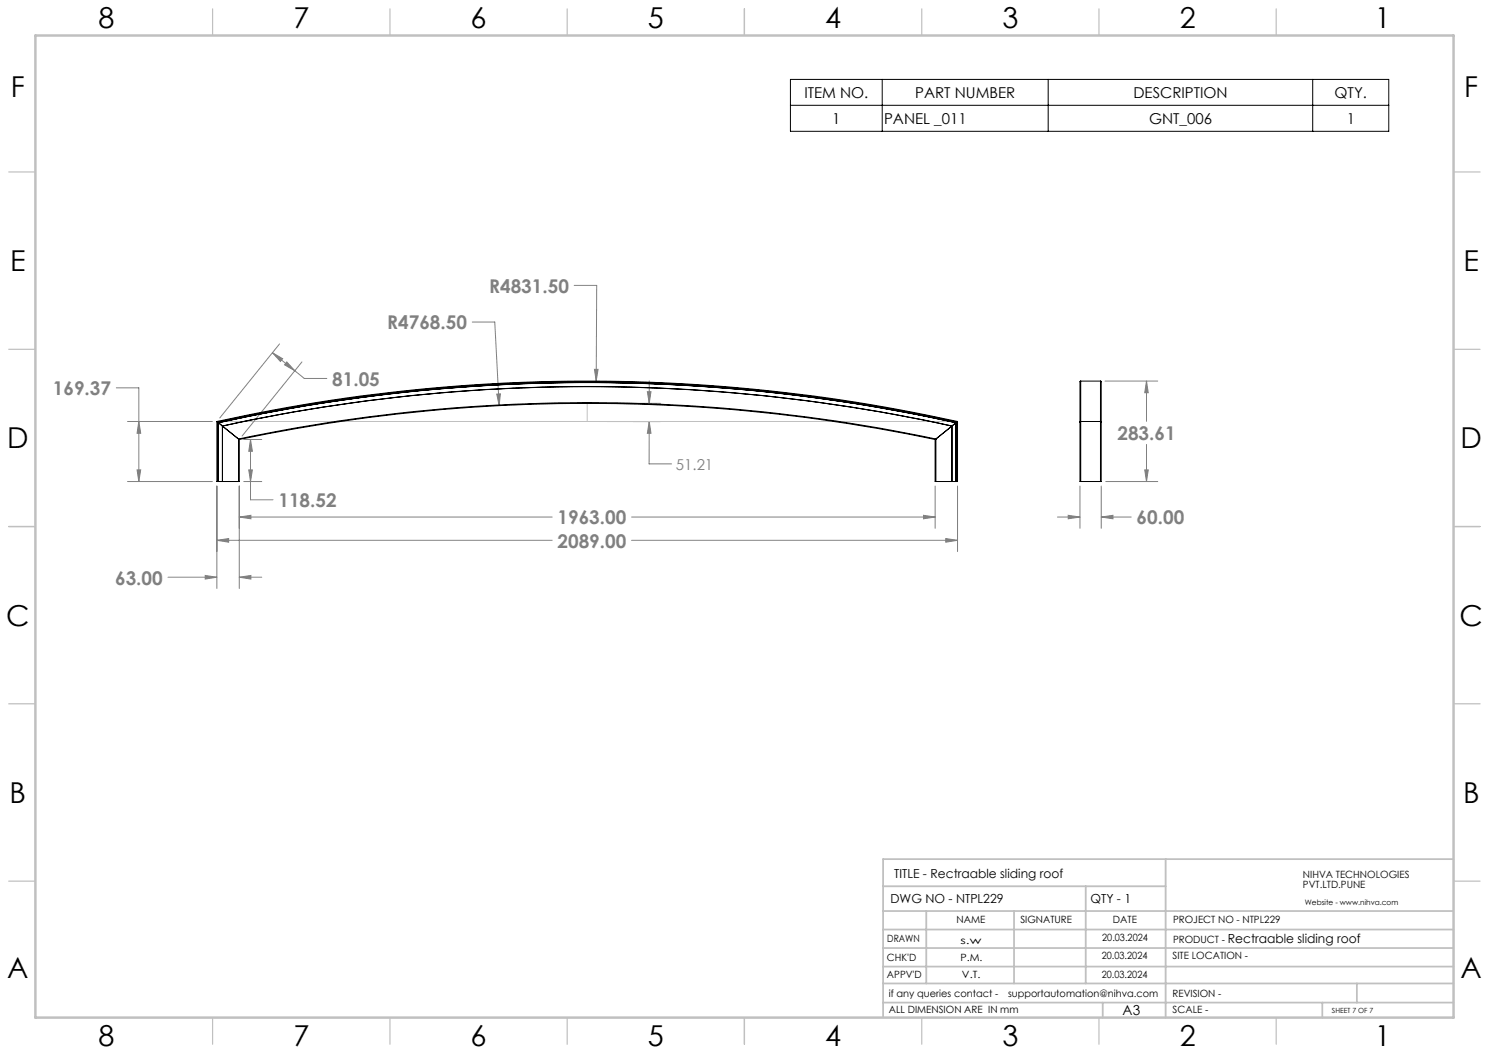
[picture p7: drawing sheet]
<svg xmlns="http://www.w3.org/2000/svg" width="420mm" height="297mm" viewBox="0 0 420 297" stroke-linecap="round" stroke-linejoin="round" font-family="sans-serif">
<g fill="none" stroke="#808080" stroke-width=".28">
<path d="M76.8 99.5l2.9 1.7-.6 .7zM76.8 99.5l6.3 5.1M78.8 97l-16.8 20.9M133.2 90.8h6.4l1.2 23.6M162 80.5h6.3l-.1 27M32.8 109.4h6.4v26.4M36 118.9h23.9M39.2 118.9l.5 3.3h-1zM80.9 102.1l2.2 2.5-2.8-1.7zM83.1 104.6l2.7 2.1h6.4M85.2 102.1l-16.9 20.9M140.1 111.2l1-.1-.3 3.3z"/>
<path d="M166.9 118.9h19.4M166.9 113.8h19.4M167.7 104.2h1l-.5 3.3zM182.6 110.5h1l-.5 3.3zM183.1 118.9l.5 3.3h-1zM183.1 107.4v6.4M183.1 118.9v11.9h6.3M311.7 107.5h14.9M323.4 107.5l.5 3.3h-1zM323.4 107.5v11.3M36 135.8h23.9M38.7 132.5h1l-.5 3.3z"/>
<path d="M61.2 137.1v28.9M67.5 137.1v28.9M68.8 135.8h5M68.8 124h5M70.2 132.5h1l-.5 3.3zM70.7 124l.5 3.3h-1zM70.7 124v17h6.3M263.8 137.1v11.9M270.1 137.1v18.5M304.6 137.1v11.9M310.6 137.1v11.9M311.9 135.8h14.7"/>
<path d="M322.9 132.5h1l-.5 3.3zM323.4 125.3v10.5M61.2 152.4l3.3-.5v1zM61.2 152.4h94.6M67.5 145.8l3.3-.5v1zM67.5 145.8h88.3M178.2 145.8h85.6M178.2 152.4h91.9M260.5 145.3l3.3 .5-3.3 .5zM266.8 151.9l3.3 .5-3.3 .5zM298.3 145.8h6.3M301.3 145.3l3.3 .5-3.3 .5z"/>
<path d="M310.6 145.8l3.3-.5v1zM310.6 145.8h8.5M47.4 162.8h13.8M57.9 162.3l3.3 .5-3.3 .5zM67.5 162.8l3.3-.5v1zM67.5 162.8h6.3"/>
</g>
<path d="M223 22.4h168.7v14.6h-168.7zM223 29.7h168.7M248.8 22.4v14.6M295.7 22.4v14.6M370.3 22.4v14.6" fill="none" stroke="#000" stroke-width=".28"/>
<path d="M61.2 118.9h208.9M165.6 113.8v5.1" fill="none" stroke="#c0c0c0" stroke-width=".28"/>
<g fill="none" stroke="#c0c0c0" stroke-width=".35">
<path d="M60 2.5v7.5M110 2.5v7.5M160 2.5v7.5M210 2.5v7.5M260 2.5v7.5M310 2.5v7.5M360 2.5v7.5M2.5 48.5h7.5M410 48.5h7.5M2.5 98.5h7.5M410 98.5h7.5M2.5 148.5h7.5"/>
<path d="M410 148.5h7.5M2.5 198.5h7.5M410 198.5h7.5M2.5 248.5h7.5M410 248.5h7.5M60 287v7.5M110 287v7.5M160 287v7.5M210 287v7.5M260 287v7.5M310 287v7.5M360 287v7.5"/>
</g>
<g fill="none" stroke="#c0c0c0" stroke-width=".5">
<path d="M249.1 257h160.9M249.1 250h79.7M261.3 257v20.4M286 257v20.4M306.2 250v27.4M328.8 242.3v44.7M410 242.3h-160.9v44.7M249.1 272.6h160.9M249.1 267.4h160.9M249.1 262.2h160.9M249.1 277.4h160.9M382.7 277.4v5.4"/>
<path d="M249.1 282.8h160.9M311 282.8v4.2M373 282.8v4.2"/>
</g>
<path d="M10 10h400v277h-400z" fill="none" stroke="#c0c0c0" stroke-width=".7"/>
<g fill="#808080">
<path d="M183.1 118.9l.5 3.3h-1zM182.6 110.5h1l-.5 3.3z"/>
<path d="M67.5 145.8l3.3-.5v1zM260.5 145.3l3.3 .5-3.3 .5zM61.2 152.4l3.3-.5v1zM266.8 151.9l3.3 .5-3.3 .5zM57.9 162.3l3.3 .5-3.3 .5zM67.5 162.8l3.3-.5v1zM167.7 104.2l.5 3.3 .5-3.3zM140.1 111.2l.7 3.2 .3-3.3zM38.7 132.5h1l-.5 3.3zM39.2 118.9l.5 3.3h-1zM70.7 124l.5 3.3h-1zM70.2 132.5h1l-.5 3.3zM76.8 99.5l2.9 1.7-.6 .7zM80.9 102.1l2.2 2.5-2.8-1.7zM301.3 145.3l3.3 .5-3.3 .5zM310.6 145.8l3.3-.5v1zM322.9 132.5h1l-.5 3.3zM323.4 107.5l.5 3.3h-1z"/>
</g>
<g fill="none" stroke="#000" stroke-width=".28">
<path d="M61.2 118.9a484.3 484.3 0 0 1 208.9 0M61.2 118.9l.2 .2M61.2 118.9v16.9h.2M61.4 119.1a482.4 482.4 0 0 1 208.5 0M61.4 119.1l.2 .1M61.4 119.1v16.7M61.4 119.1l.1 .1M61.5 119.2h.1M61.5 119.2v16.6M61.6 119.2a482.4 482.4 0 0 1 208.1 0M61.6 119.2h.1M61.6 119.2a483.4 483.4 0 0 1 208.1 0"/>
<path d="M61.6 119.2v16.6M61.6 119.2a483 483 0 0 1 208 0M61.6 119.2l1.1 1M269.7 119.2h.1M269.7 119.2l-1.2 1M269.7 119.2v16.6M269.9 119.1v16.7M269.9 119.1l-.2 .1M270.1 118.9l-.2 .2M270.1 118.9v16.9h-.2M304.6 119.1v16.7h.2M304.8 107.5l-.2 .1v11.5"/>
<path d="M304.8 118.9l-.2 .2M304.8 107.5v11.4M304.8 107.5h5.6M304.8 118.9v16.9M304.8 118.9h5.6M310.4 107.5l.2 .1v11.5M310.4 118.9l.2 .2M310.4 107.5v11.4M310.4 118.9v16.9M310.6 119.1v16.7h-.2M61.4 135.8h.1M61.5 135.8h.1"/>
<path d="M61.6 135.8h.1M61.6 135.8h5.7M62.7 120.2a480.5 480.5 0 0 1 205.8 0M62.7 120.2h.1M62.7 120.2v15.6l.1-15.6M62.8 120.2a481.7 481.7 0 0 1 205.7 0M62.8 120.2l4.5 3.6M67.3 123.8a476.3 476.3 0 0 1 196.7 0M67.3 123.8l.2 .2M67.3 123.8v12M67.5 124a477.5 477.5 0 0 1 196.3 0M67.5 124v11.8h-.2"/>
<path d="M263.8 124v11.8h.2M264 123.8l-.2 .2M264 123.8v12M264 135.8h5.7M268.5 135.8h.1M268.5 120.2h.1M268.5 120.2l-4.5 3.6M268.5 120.2v15.6M269.7 135.8h.1M269.7 135.8h.2M304.8 135.8h5.6"/>
</g>
<g font-size="8.1">
<text x="27.8" y="8">8</text>
<text x="82.8" y="8">7</text>
<text x="132.8" y="8">6</text>
<text x="182.8" y="8">5</text>
<text x="232.8" y="8">4</text>
<text x="282.8" y="8">3</text>
<text x="332.8" y="8">2</text>
<text x="387.8" y="8">1</text>
<text x="3" y="27.2">F</text>
<text x="413" y="27.2">F</text>
<text x="2.8" y="76.5">E</text>
<text x="412.8" y="76.5">E</text>
<text x="2" y="126.5">D</text>
<text x="412" y="126.5">D</text>
<text x="1.7" y="176.5">C</text>
<text x="411.7" y="176.5">C</text>
<text x="2.7" y="226.5">B</text>
<text x="412.7" y="226.5">B</text>
<text x="2" y="275.7">A</text>
<text x="412" y="275.7">A</text>
<text x="27.8" y="295">8</text>
<text x="82.8" y="295">7</text>
<text x="132.8" y="295">6</text>
<text x="182.8" y="295">5</text>
<text x="232.8" y="295">4</text>
<text x="282.8" y="295">3</text>
<text x="332.8" y="295">2</text>
<text x="387.8" y="295">1</text>
</g>
<g font-size="5.3" fill="#808080">
<text x="138" y="82.6">R4831.50</text>
<text x="109.2" y="92.9">R4768.50</text>
<text x="14.9" y="111.5">169.37</text>
<text x="93.7" y="108.8">81.05</text>
<text x="315.2" y="124.2">283.61</text>
<text x="78.5" y="143">118.52</text>
<text x="157.3" y="147.9">1963.00</text>
<text x="320.6" y="147.9">60.00</text>
<text x="157.3" y="154.5">2089.00</text>
<text x="32.5" y="164.9">63.00</text>
</g>
<g font-size="4.2">
<text x="226.9" y="27.6">ITEM NO.</text>
<text x="258.2" y="27.6">PART NUMBER</text>
<text x="319.7" y="27.6">DESCRIPTION</text>
<text x="376.4" y="27.6">QTY.</text>
<text x="234.8" y="34.9">1</text>
<text x="249.4" y="34.9">PANEL _011</text>
<text x="324.1" y="34.9">GNT_006</text>
<text x="379.9" y="34.9">1</text>
</g>
<text font-size="4.2" fill="#808080" x="190.6" y="132.4">51.21</text>
<text font-size="3.9" x="316.7" y="286.4">A3</text>
<g font-size="3.5">
<text x="252.2" y="247.7">TITLE - Rectraable sliding roof</text>
<text x="251.2" y="254.8">DWG NO - NTPL229</text>
<text x="307.6" y="254.8">QTY - 1</text>
<text x="346.3" y="266.1">Rectraable sliding roof</text>
</g>
<g font-size="2.8">
<text x="367.5" y="247.7">NIHVA TECHNOLOGIES</text>
<text x="367.5" y="250.5">PVT.LTD.PUNE</text>
<text x="269.8" y="260.4">NAME</text>
<text x="287.8" y="260.4">SIGNATURE</text>
<text x="313.9" y="260.5">DATE</text>
<text x="330.9" y="260.5">PROJECT NO - NTPL229</text>
<text x="250.3" y="265.7">DRAWN</text>
<text x="270.9" y="266.1">s.w</text>
<text x="310.9" y="265.5">20.03.2024</text>
<text x="330.9" y="266.1">PRODUCT -</text>
<text x="250.2" y="271.1">CHK'D</text>
<text x="250.2" y="275.8">APPV'D</text>
<text x="270.9" y="271.1">P.M.</text>
<text x="271.3" y="275.8">V.T.</text>
<text x="310.8" y="270.6">20.03.2024</text>
<text x="310.8" y="275.8">20.03.2024</text>
<text x="330.7" y="270.6">SITE LOCATION -</text>
<text x="250.7" y="281.1">if any queries contact -</text>
<text x="284.3" y="281.1">supportautomation@nihva.com</text>
<text x="330.7" y="281.1">REVISION -</text>
<text x="250.7" y="285.6">ALL DIMENSION ARE IN mm</text>
<text x="330.7" y="285.6">SCALE -</text>
</g>
<text font-size="2.1" x="368.1" y="255.1">Website - www.nihva.com</text>
<text font-size="2" x="375.7" y="285.6">SHEET 7 OF 7</text>
</svg>
